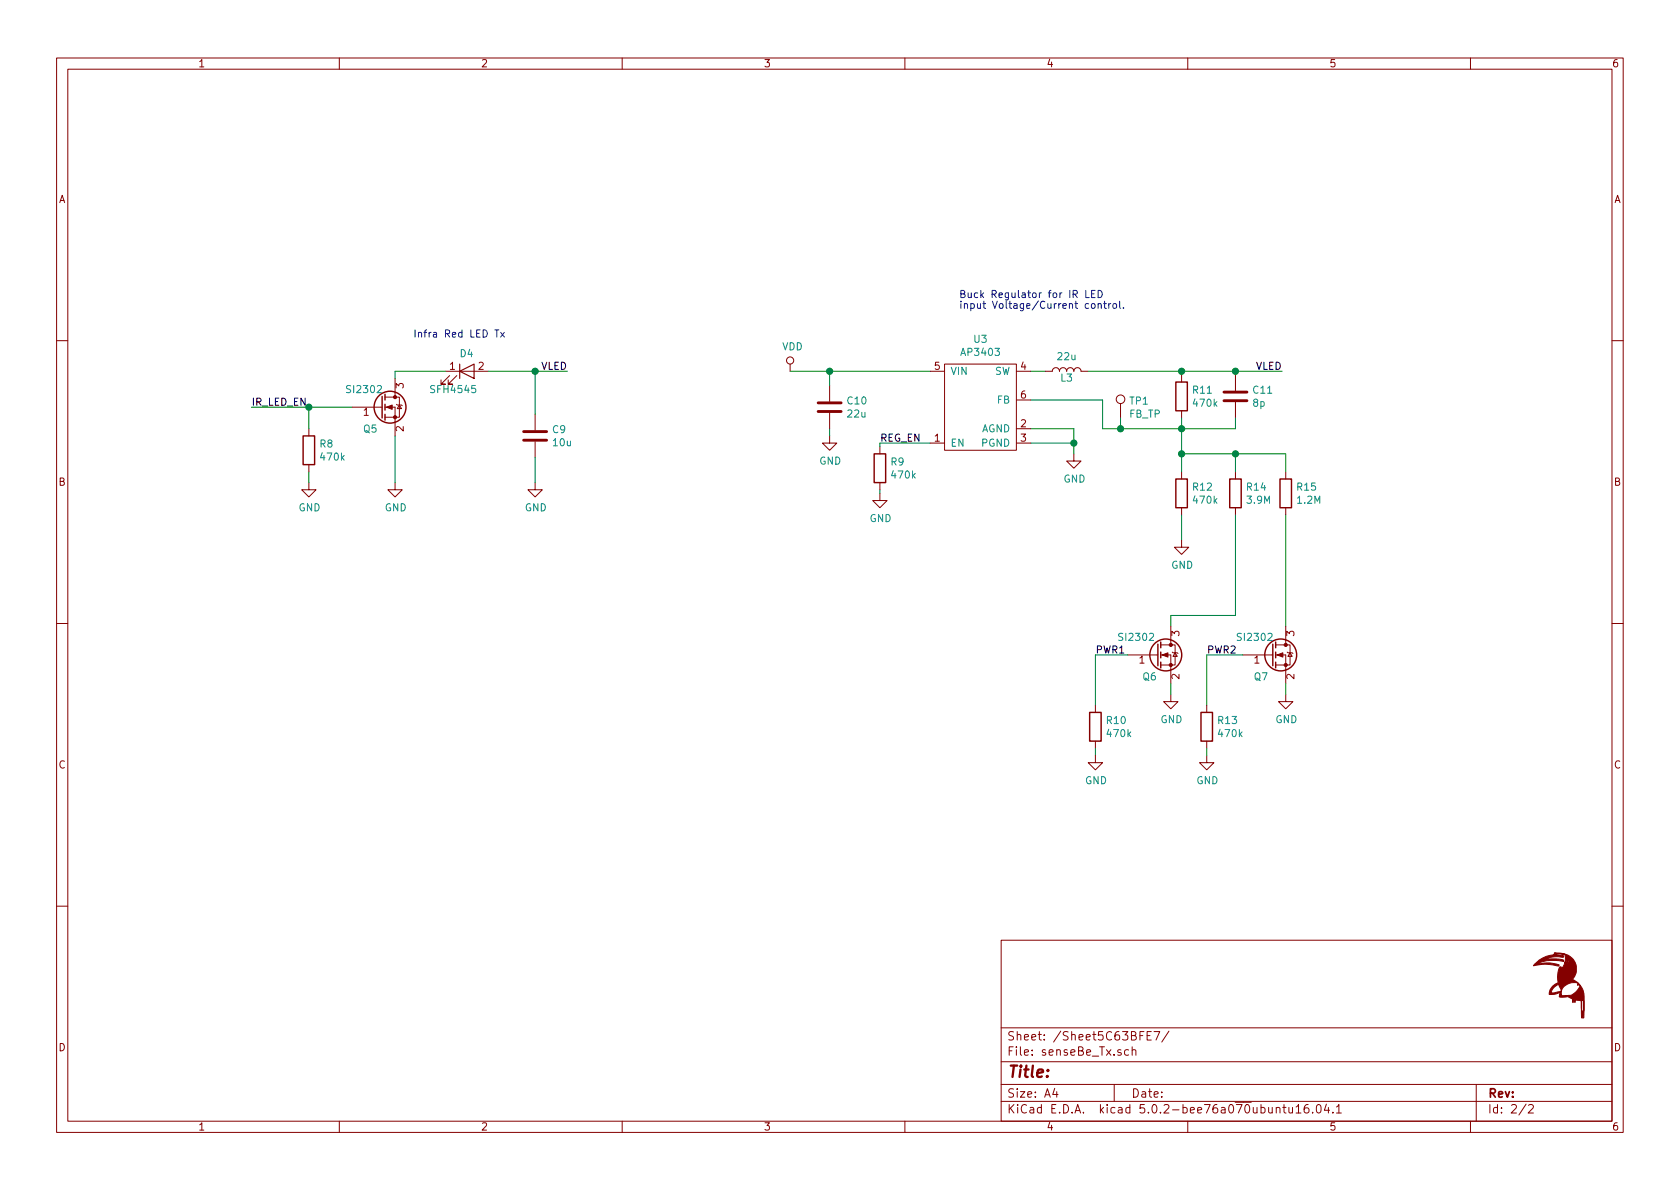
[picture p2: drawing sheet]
EESchema Schematic File Version 4
LIBS:senseBe_rev1-cache
EELAYER 26 0
EELAYER END
$Descr A4 11693 8268
encoding utf-8
Sheet 2 2
Title ""
Date ""
Rev ""
Comp ""
Comment1 ""
Comment2 ""
Comment3 ""
Comment4 ""
$EndDescr
Text Notes 2875 2350 0    50   ~ 0
Infra Red LED Tx
$Comp
L senseBe_rev1-rescue:AP3403-AP3403_LED_test-Ap3403_LED_test-rescue-senseBeTx_rev3-rescue-senseBe_rev1-rescue U?
U 1 1
P 6825 2825
AR Path="/5C8021A4" Ref="U?"  Part="1" 
AR Path="/5C63BFE8/5C8021A4" Ref="U3"  Part="1" 
F 0 "U3" H 6825 3300 50  0000 C CNN
F 1 "AP3403" H 6825 3209 50  0000 C CNN
F 2 "senseBe_rev1_fp:AP3403_U-DFN1616-6(Type G)" H 6825 2675 50  0001 C CNN
F 3 "" H 6825 2675 50  0001 C CNN
	1    6825 2825
	1    0    0    -1  
$EndComp
$Comp
L senseBe_rev1-rescue:R-AP3403_LED_test-Ap3403_LED_test-rescue-senseBeTx_rev3-rescue-senseBe_rev1-rescue R?
U 1 1
P 8225 2750
AR Path="/5C8021AB" Ref="R?"  Part="1" 
AR Path="/5C63BFE8/5C8021AB" Ref="R11"  Part="1" 
F 0 "R11" H 8295 2796 50  0000 L CNN
F 1 "470k" H 8295 2705 50  0000 L CNN
F 2 "senseBe_rev1_fp:R_0603_HandSoldering" V 8155 2750 50  0001 C CNN
F 3 "~" H 8225 2750 50  0001 C CNN
	1    8225 2750
	1    0    0    -1  
$EndComp
$Comp
L senseBe_rev1-rescue:C-AP3403_LED_test-Ap3403_LED_test-rescue-senseBeTx_rev3-rescue-senseBe_rev1-rescue C?
U 1 1
P 5775 2825
AR Path="/5C8021B2" Ref="C?"  Part="1" 
AR Path="/5C63BFE8/5C8021B2" Ref="C10"  Part="1" 
F 0 "C10" H 5890 2871 50  0000 L CNN
F 1 "22u" H 5890 2780 50  0000 L CNN
F 2 "senseBe_rev1_fp:C_0805_HandSoldering" H 5813 2675 50  0001 C CNN
F 3 "~" H 5775 2825 50  0001 C CNN
	1    5775 2825
	1    0    0    -1  
$EndComp
$Comp
L senseBe_rev1-rescue:GND-AP3403_LED_test-Ap3403_LED_test-rescue-senseBeTx_rev3-rescue-senseBe_rev1-rescue #PWR?
U 1 1
P 7475 3150
AR Path="/5C8021B9" Ref="#PWR?"  Part="1" 
AR Path="/5C63BFE8/5C8021B9" Ref="#PWR0101"  Part="1" 
F 0 "#PWR0101" H 7475 2900 50  0001 C CNN
F 1 "GND" H 7480 2977 50  0000 C CNN
F 2 "" H 7475 3150 50  0001 C CNN
F 3 "" H 7475 3150 50  0001 C CNN
	1    7475 3150
	1    0    0    -1  
$EndComp
$Comp
L senseBe_rev1-rescue:Q_NMOS_GSD-AP3403_LED_test-Ap3403_LED_test-rescue-senseBeTx_rev3-rescue-senseBe_rev1-rescue Q?
U 1 1
P 8050 4550
AR Path="/5C8021BF" Ref="Q?"  Part="1" 
AR Path="/5C63BFE8/5C8021BF" Ref="Q6"  Part="1" 
F 0 "Q6" H 7950 4400 50  0000 L CNN
F 1 "SI2302" H 7775 4675 50  0000 L CNN
F 2 "senseBeTx_rev3_fp:SOT-23_Handsoldering" H 8250 4650 50  0001 C CNN
F 3 "~" H 8050 4550 50  0001 C CNN
	1    8050 4550
	1    0    0    -1  
$EndComp
$Comp
L senseBe_rev1-rescue:LED-AP3403_LED_test-Ap3403_LED_test-rescue-senseBeTx_rev3-rescue-senseBe_rev1-rescue D?
U 1 1
P 3250 2575
AR Path="/5C8021C6" Ref="D?"  Part="1" 
AR Path="/5C63BFE8/5C8021C6" Ref="D4"  Part="1" 
F 0 "D4" H 3300 2700 50  0000 R CNN
F 1 "SFH4545" H 3325 2450 50  0000 R CNN
F 2 "LED_THT:LED_D5.0mm" H 3250 2575 50  0001 C CNN
F 3 "~" H 3250 2575 50  0001 C CNN
	1    3250 2575
	1    0    0    -1  
$EndComp
$Comp
L senseBe_rev1-rescue:GND-AP3403_LED_test-Ap3403_LED_test-rescue-senseBeTx_rev3-rescue-senseBe_rev1-rescue #PWR?
U 1 1
P 5775 3025
AR Path="/5C8021CD" Ref="#PWR?"  Part="1" 
AR Path="/5C63BFE8/5C8021CD" Ref="#PWR0102"  Part="1" 
F 0 "#PWR0102" H 5775 2775 50  0001 C CNN
F 1 "GND" H 5780 2852 50  0000 C CNN
F 2 "" H 5775 3025 50  0001 C CNN
F 3 "" H 5775 3025 50  0001 C CNN
	1    5775 3025
	1    0    0    -1  
$EndComp
Wire Wire Line
	5775 2975 5775 3025
Wire Wire Line
	5500 2575 5775 2575
Wire Wire Line
	5775 2575 5775 2675
Text Label 6125 3075 0    50   ~ 0
REG_EN
Wire Wire Line
	7175 2975 7475 2975
$Comp
L senseBe_rev1-rescue:L-AP3403_LED_test-Ap3403_LED_test-rescue-senseBeTx_rev3-rescue-senseBe_rev1-rescue L?
U 1 1
P 7425 2575
AR Path="/5C8021D8" Ref="L?"  Part="1" 
AR Path="/5C63BFE8/5C8021D8" Ref="L3"  Part="1" 
F 0 "L3" V 7375 2575 50  0000 C CNN
F 1 "22u" V 7524 2575 50  0000 C CNN
F 2 "Inductor_THT:L_Radial_D12.0mm_P5.00mm_Fastron_11P" H 7425 2575 50  0001 C CNN
F 3 "~" H 7425 2575 50  0001 C CNN
	1    7425 2575
	0    -1   -1   0   
$EndComp
Wire Wire Line
	7175 2575 7275 2575
Wire Wire Line
	8225 2575 8225 2600
Wire Wire Line
	7575 2575 8225 2575
$Comp
L senseBe_rev1-rescue:C-AP3403_LED_test-Ap3403_LED_test-rescue-senseBeTx_rev3-rescue-senseBe_rev1-rescue C?
U 1 1
P 8600 2750
AR Path="/5C8021E2" Ref="C?"  Part="1" 
AR Path="/5C63BFE8/5C8021E2" Ref="C11"  Part="1" 
F 0 "C11" H 8715 2796 50  0000 L CNN
F 1 "8p" H 8715 2705 50  0000 L CNN
F 2 "senseBe_rev1_fp:C_0603_HandSoldering" H 8638 2600 50  0001 C CNN
F 3 "~" H 8600 2750 50  0001 C CNN
	1    8600 2750
	1    0    0    -1  
$EndComp
Wire Wire Line
	8225 2575 8600 2575
Wire Wire Line
	8600 2575 8600 2600
Connection ~ 8225 2575
Text Label 8925 2575 2    50   ~ 0
VLED
Wire Wire Line
	7175 2775 7675 2775
Wire Wire Line
	7675 2775 7675 2975
Wire Wire Line
	7675 2975 7800 2975
Wire Wire Line
	8225 2975 8225 2900
Wire Wire Line
	8225 2975 8600 2975
Wire Wire Line
	8600 2975 8600 2900
Connection ~ 8225 2975
$Comp
L senseBe_rev1-rescue:R-AP3403_LED_test-Ap3403_LED_test-rescue-senseBeTx_rev3-rescue-senseBe_rev1-rescue R?
U 1 1
P 8225 3425
AR Path="/5C8021F4" Ref="R?"  Part="1" 
AR Path="/5C63BFE8/5C8021F4" Ref="R12"  Part="1" 
F 0 "R12" H 8295 3471 50  0000 L CNN
F 1 "470k" H 8295 3380 50  0000 L CNN
F 2 "senseBe_rev1_fp:R_0603_HandSoldering" V 8155 3425 50  0001 C CNN
F 3 "~" H 8225 3425 50  0001 C CNN
	1    8225 3425
	1    0    0    -1  
$EndComp
Wire Wire Line
	8225 3575 8225 3750
$Comp
L senseBe_rev1-rescue:GND-AP3403_LED_test-Ap3403_LED_test-rescue-senseBeTx_rev3-rescue-senseBe_rev1-rescue #PWR?
U 1 1
P 8225 3750
AR Path="/5C8021FC" Ref="#PWR?"  Part="1" 
AR Path="/5C63BFE8/5C8021FC" Ref="#PWR0103"  Part="1" 
F 0 "#PWR0103" H 8225 3500 50  0001 C CNN
F 1 "GND" H 8230 3577 50  0000 C CNN
F 2 "" H 8225 3750 50  0001 C CNN
F 3 "" H 8225 3750 50  0001 C CNN
	1    8225 3750
	1    0    0    -1  
$EndComp
$Comp
L senseBe_rev1-rescue:R-AP3403_LED_test-Ap3403_LED_test-rescue-senseBeTx_rev3-rescue-senseBe_rev1-rescue R?
U 1 1
P 8600 3425
AR Path="/5C802202" Ref="R?"  Part="1" 
AR Path="/5C63BFE8/5C802202" Ref="R14"  Part="1" 
F 0 "R14" H 8670 3471 50  0000 L CNN
F 1 "3.9M" H 8670 3380 50  0000 L CNN
F 2 "senseBe_rev1_fp:R_0603_HandSoldering" V 8530 3425 50  0001 C CNN
F 3 "~" H 8600 3425 50  0001 C CNN
	1    8600 3425
	1    0    0    -1  
$EndComp
$Comp
L senseBe_rev1-rescue:C-AP3403_LED_test-Ap3403_LED_test-rescue-senseBeTx_rev3-rescue-senseBe_rev1-rescue C?
U 1 1
P 3725 3025
AR Path="/5C802209" Ref="C?"  Part="1" 
AR Path="/5C63BFE8/5C802209" Ref="C9"  Part="1" 
F 0 "C9" H 3840 3071 50  0000 L CNN
F 1 "10u" H 3840 2980 50  0000 L CNN
F 2 "senseBe_rev1_fp:C_0603_HandSoldering" H 3763 2875 50  0001 C CNN
F 3 "~" H 3725 3025 50  0001 C CNN
	1    3725 3025
	1    0    0    -1  
$EndComp
$Comp
L senseBe_rev1-rescue:GND-AP3403_LED_test-Ap3403_LED_test-rescue-senseBeTx_rev3-rescue-senseBe_rev1-rescue #PWR?
U 1 1
P 3725 3350
AR Path="/5C802210" Ref="#PWR?"  Part="1" 
AR Path="/5C63BFE8/5C802210" Ref="#PWR0104"  Part="1" 
F 0 "#PWR0104" H 3725 3100 50  0001 C CNN
F 1 "GND" H 3730 3177 50  0000 C CNN
F 2 "" H 3725 3350 50  0001 C CNN
F 3 "" H 3725 3350 50  0001 C CNN
	1    3725 3350
	1    0    0    -1  
$EndComp
$Comp
L senseBe_rev1-rescue:R-AP3403_LED_test-Ap3403_LED_test-rescue-senseBeTx_rev3-rescue-senseBe_rev1-rescue R?
U 1 1
P 8950 3425
AR Path="/5C802216" Ref="R?"  Part="1" 
AR Path="/5C63BFE8/5C802216" Ref="R15"  Part="1" 
F 0 "R15" H 9020 3471 50  0000 L CNN
F 1 "1.2M" H 9020 3380 50  0000 L CNN
F 2 "senseBeTx_rev3_fp:R_0603_HandSoldering" V 8880 3425 50  0001 C CNN
F 3 "~" H 8950 3425 50  0001 C CNN
	1    8950 3425
	1    0    0    -1  
$EndComp
$Comp
L senseBe_rev1-rescue:Q_NMOS_GSD-AP3403_LED_test-Ap3403_LED_test-rescue-senseBeTx_rev3-rescue-senseBe_rev1-rescue Q?
U 1 1
P 8850 4550
AR Path="/5C80221D" Ref="Q?"  Part="1" 
AR Path="/5C63BFE8/5C80221D" Ref="Q7"  Part="1" 
F 0 "Q7" H 8725 4400 50  0000 L CNN
F 1 "SI2302" H 8600 4675 50  0000 L CNN
F 2 "senseBeTx_rev3_fp:SOT-23_Handsoldering" H 9050 4650 50  0001 C CNN
F 3 "~" H 8850 4550 50  0001 C CNN
	1    8850 4550
	1    0    0    -1  
$EndComp
$Comp
L senseBe_rev1-rescue:GND-AP3403_LED_test-Ap3403_LED_test-rescue-senseBeTx_rev3-rescue-senseBe_rev1-rescue #PWR?
U 1 1
P 8150 4825
AR Path="/5C802224" Ref="#PWR?"  Part="1" 
AR Path="/5C63BFE8/5C802224" Ref="#PWR0105"  Part="1" 
F 0 "#PWR0105" H 8150 4575 50  0001 C CNN
F 1 "GND" H 8155 4652 50  0000 C CNN
F 2 "" H 8150 4825 50  0001 C CNN
F 3 "" H 8150 4825 50  0001 C CNN
	1    8150 4825
	1    0    0    -1  
$EndComp
Wire Wire Line
	8150 4750 8150 4825
$Comp
L senseBe_rev1-rescue:GND-AP3403_LED_test-Ap3403_LED_test-rescue-senseBeTx_rev3-rescue-senseBe_rev1-rescue #PWR?
U 1 1
P 8950 4825
AR Path="/5C80222B" Ref="#PWR?"  Part="1" 
AR Path="/5C63BFE8/5C80222B" Ref="#PWR0106"  Part="1" 
F 0 "#PWR0106" H 8950 4575 50  0001 C CNN
F 1 "GND" H 8955 4652 50  0000 C CNN
F 2 "" H 8950 4825 50  0001 C CNN
F 3 "" H 8950 4825 50  0001 C CNN
	1    8950 4825
	1    0    0    -1  
$EndComp
Wire Wire Line
	8950 4750 8950 4825
Wire Wire Line
	8150 4275 8150 4350
Text Label 7625 4550 0    50   ~ 0
PWR1
Text Label 8400 4550 0    50   ~ 0
PWR2
$Comp
L senseBe_rev1-rescue:Q_NMOS_GSD-AP3403_LED_test-Ap3403_LED_test-rescue-senseBeTx_rev3-rescue-senseBe_rev1-rescue Q?
U 1 1
P 2650 2825
AR Path="/5C802235" Ref="Q?"  Part="1" 
AR Path="/5C63BFE8/5C802235" Ref="Q5"  Part="1" 
F 0 "Q5" H 2525 2675 50  0000 L CNN
F 1 "SI2302" H 2400 2950 50  0000 L CNN
F 2 "senseBeTx_rev3_fp:SOT-23_Handsoldering" H 2850 2925 50  0001 C CNN
F 3 "~" H 2650 2825 50  0001 C CNN
	1    2650 2825
	1    0    0    -1  
$EndComp
$Comp
L senseBe_rev1-rescue:GND-AP3403_LED_test-Ap3403_LED_test-rescue-senseBeTx_rev3-rescue-senseBe_rev1-rescue #PWR?
U 1 1
P 2750 3350
AR Path="/5C80223C" Ref="#PWR?"  Part="1" 
AR Path="/5C63BFE8/5C80223C" Ref="#PWR0107"  Part="1" 
F 0 "#PWR0107" H 2750 3100 50  0001 C CNN
F 1 "GND" H 2755 3177 50  0000 C CNN
F 2 "" H 2750 3350 50  0001 C CNN
F 3 "" H 2750 3350 50  0001 C CNN
	1    2750 3350
	1    0    0    -1  
$EndComp
Wire Wire Line
	2750 3025 2750 3350
Text Label 1750 2825 0    50   ~ 0
IR_LED_EN
Wire Wire Line
	3725 3175 3725 3350
Wire Wire Line
	3725 2875 3725 2575
Text Label 3950 2575 2    50   ~ 0
VLED
$Comp
L senseBe_rev1-rescue:R-AP3403_LED_test-Ap3403_LED_test-rescue-senseBeTx_rev3-rescue-senseBe_rev1-rescue R?
U 1 1
P 6125 3250
AR Path="/5C802247" Ref="R?"  Part="1" 
AR Path="/5C63BFE8/5C802247" Ref="R9"  Part="1" 
F 0 "R9" H 6195 3296 50  0000 L CNN
F 1 "470k" H 6195 3205 50  0000 L CNN
F 2 "senseBe_rev1_fp:R_0603_HandSoldering" V 6055 3250 50  0001 C CNN
F 3 "~" H 6125 3250 50  0001 C CNN
	1    6125 3250
	1    0    0    -1  
$EndComp
$Comp
L senseBe_rev1-rescue:GND-AP3403_LED_test-Ap3403_LED_test-rescue-senseBeTx_rev3-rescue-senseBe_rev1-rescue #PWR?
U 1 1
P 6125 3425
AR Path="/5C80224E" Ref="#PWR?"  Part="1" 
AR Path="/5C63BFE8/5C80224E" Ref="#PWR0108"  Part="1" 
F 0 "#PWR0108" H 6125 3175 50  0001 C CNN
F 1 "GND" H 6130 3252 50  0000 C CNN
F 2 "" H 6125 3425 50  0001 C CNN
F 3 "" H 6125 3425 50  0001 C CNN
	1    6125 3425
	1    0    0    -1  
$EndComp
Wire Wire Line
	6125 3400 6125 3425
Wire Wire Line
	6125 3100 6125 3075
Wire Wire Line
	6125 3075 6475 3075
$Comp
L senseBe_rev1-rescue:R-AP3403_LED_test-Ap3403_LED_test-rescue-senseBeTx_rev3-rescue-senseBe_rev1-rescue R?
U 1 1
P 7625 5050
AR Path="/5C802257" Ref="R?"  Part="1" 
AR Path="/5C63BFE8/5C802257" Ref="R10"  Part="1" 
F 0 "R10" H 7695 5096 50  0000 L CNN
F 1 "470k" H 7695 5005 50  0000 L CNN
F 2 "senseBe_rev1_fp:R_0603_HandSoldering" V 7555 5050 50  0001 C CNN
F 3 "~" H 7625 5050 50  0001 C CNN
	1    7625 5050
	1    0    0    -1  
$EndComp
Wire Wire Line
	7625 4550 7625 4900
Wire Wire Line
	7625 5200 7625 5250
$Comp
L senseBe_rev1-rescue:GND-AP3403_LED_test-Ap3403_LED_test-rescue-senseBeTx_rev3-rescue-senseBe_rev1-rescue #PWR?
U 1 1
P 7625 5250
AR Path="/5C802260" Ref="#PWR?"  Part="1" 
AR Path="/5C63BFE8/5C802260" Ref="#PWR0109"  Part="1" 
F 0 "#PWR0109" H 7625 5000 50  0001 C CNN
F 1 "GND" H 7630 5077 50  0000 C CNN
F 2 "" H 7625 5250 50  0001 C CNN
F 3 "" H 7625 5250 50  0001 C CNN
	1    7625 5250
	1    0    0    -1  
$EndComp
$Comp
L senseBe_rev1-rescue:R-AP3403_LED_test-Ap3403_LED_test-rescue-senseBeTx_rev3-rescue-senseBe_rev1-rescue R?
U 1 1
P 8400 5050
AR Path="/5C802266" Ref="R?"  Part="1" 
AR Path="/5C63BFE8/5C802266" Ref="R13"  Part="1" 
F 0 "R13" H 8470 5096 50  0000 L CNN
F 1 "470k" H 8470 5005 50  0000 L CNN
F 2 "senseBe_rev1_fp:R_0603_HandSoldering" V 8330 5050 50  0001 C CNN
F 3 "~" H 8400 5050 50  0001 C CNN
	1    8400 5050
	1    0    0    -1  
$EndComp
Wire Wire Line
	8400 4900 8400 4550
Wire Wire Line
	8400 4550 8650 4550
$Comp
L senseBe_rev1-rescue:GND-AP3403_LED_test-Ap3403_LED_test-rescue-senseBeTx_rev3-rescue-senseBe_rev1-rescue #PWR?
U 1 1
P 8400 5250
AR Path="/5C80226F" Ref="#PWR?"  Part="1" 
AR Path="/5C63BFE8/5C80226F" Ref="#PWR0110"  Part="1" 
F 0 "#PWR0110" H 8400 5000 50  0001 C CNN
F 1 "GND" H 8405 5077 50  0000 C CNN
F 2 "" H 8400 5250 50  0001 C CNN
F 3 "" H 8400 5250 50  0001 C CNN
	1    8400 5250
	1    0    0    -1  
$EndComp
$Comp
L senseBe_rev1-rescue:R-AP3403_LED_test-Ap3403_LED_test-rescue-senseBeTx_rev3-rescue-senseBe_rev1-rescue R?
U 1 1
P 2150 3125
AR Path="/5C802275" Ref="R?"  Part="1" 
AR Path="/5C63BFE8/5C802275" Ref="R8"  Part="1" 
F 0 "R8" H 2220 3171 50  0000 L CNN
F 1 "470k" H 2220 3080 50  0000 L CNN
F 2 "senseBe_rev1_fp:R_0603_HandSoldering" V 2080 3125 50  0001 C CNN
F 3 "~" H 2150 3125 50  0001 C CNN
	1    2150 3125
	1    0    0    -1  
$EndComp
Wire Wire Line
	2150 2975 2150 2825
Wire Wire Line
	2150 2825 2450 2825
$Comp
L senseBe_rev1-rescue:GND-AP3403_LED_test-Ap3403_LED_test-rescue-senseBeTx_rev3-rescue-senseBe_rev1-rescue #PWR?
U 1 1
P 2150 3350
AR Path="/5C80227E" Ref="#PWR?"  Part="1" 
AR Path="/5C63BFE8/5C80227E" Ref="#PWR0111"  Part="1" 
F 0 "#PWR0111" H 2150 3100 50  0001 C CNN
F 1 "GND" H 2155 3177 50  0000 C CNN
F 2 "" H 2150 3350 50  0001 C CNN
F 3 "" H 2150 3350 50  0001 C CNN
	1    2150 3350
	1    0    0    -1  
$EndComp
Wire Wire Line
	2150 3275 2150 3350
Wire Wire Line
	7625 4550 7850 4550
$Comp
L senseBe_rev1-rescue:Test_Point-AP3403_LED_test-Ap3403_LED_test-rescue-senseBeTx_rev3-rescue-senseBe_rev1-rescue TP?
U 1 1
P 7800 2900
AR Path="/5C802286" Ref="TP?"  Part="1" 
AR Path="/5C63BFE8/5C802286" Ref="TP1"  Part="1" 
F 0 "TP1" H 7858 3020 50  0000 L CNN
F 1 "FB_TP" H 7858 2929 50  0000 L CNN
F 2 "senseBe_rev1_fp:Measurement_Point_Round-SMD-Pad_Small" H 8000 2900 50  0001 C CNN
F 3 "~" H 8000 2900 50  0001 C CNN
	1    7800 2900
	1    0    0    -1  
$EndComp
Wire Wire Line
	7800 2900 7800 2975
Connection ~ 7800 2975
Wire Wire Line
	7800 2975 8225 2975
$Comp
L senseBe_rev1-rescue:VDD-senseBeRx_rev1-senseBeTx_rev3-rescue-senseBe_rev1-rescue #PWR?
U 1 1
P 5500 2575
AR Path="/5C802290" Ref="#PWR?"  Part="1" 
AR Path="/5C63BFE8/5C802290" Ref="#PWR0112"  Part="1" 
F 0 "#PWR0112" H 5500 2425 50  0001 C CNN
F 1 "VDD" H 5517 2748 50  0000 C CNN
F 2 "" H 5500 2575 60  0000 C CNN
F 3 "" H 5500 2575 60  0000 C CNN
	1    5500 2575
	1    0    0    -1  
$EndComp
Wire Wire Line
	3400 2575 3725 2575
Wire Wire Line
	2750 2625 2750 2575
Wire Wire Line
	2750 2575 3100 2575
Wire Wire Line
	8400 5200 8400 5250
Wire Wire Line
	7475 2975 7475 3075
Wire Wire Line
	7175 3075 7475 3075
Connection ~ 7475 3075
Wire Wire Line
	7475 3075 7475 3150
Wire Wire Line
	6475 2575 5775 2575
Connection ~ 5775 2575
Wire Wire Line
	8225 2975 8225 3150
Wire Wire Line
	8950 3575 8950 4350
Wire Wire Line
	8600 3575 8600 4275
Wire Wire Line
	8600 4275 8150 4275
Wire Wire Line
	8950 3275 8950 3150
Wire Wire Line
	8950 3150 8600 3150
Connection ~ 8225 3150
Wire Wire Line
	8225 3150 8225 3275
Wire Wire Line
	8600 3275 8600 3150
Connection ~ 8600 3150
Wire Wire Line
	8600 3150 8225 3150
Text Notes 6675 2150 0    50   ~ 0
Buck Regulator for IR LED\ninput Voltage/Current control.
Wire Wire Line
	3950 2575 3725 2575
Connection ~ 3725 2575
Wire Wire Line
	1750 2825 2150 2825
Connection ~ 2150 2825
Wire Wire Line
	8925 2575 8600 2575
Connection ~ 8600 2575
$Comp
L senseBe_rev1-rescue:LOGO-senseBeRx_rev1-senseBeRx_rev2-rescue-senseBeRx_rev3-rescue-senseBe_rev1-rescue #G?
U 1 1
P 10850 6850
AR Path="/5C815A89" Ref="#G?"  Part="1" 
AR Path="/5C63BFE8/5C815A89" Ref="#G2"  Part="1" 
F 0 "#G2" H 10850 6652 60  0001 C CNN
F 1 "LOGO" H 10850 7048 60  0001 C CNN
F 2 "sense_rev3_fp:LOGO" H 10850 6850 60  0001 C CNN
F 3 "" H 10850 6850 60  0001 C CNN
	1    10850 6850
	1    0    0    -1  
$EndComp
$EndSCHEMATC
